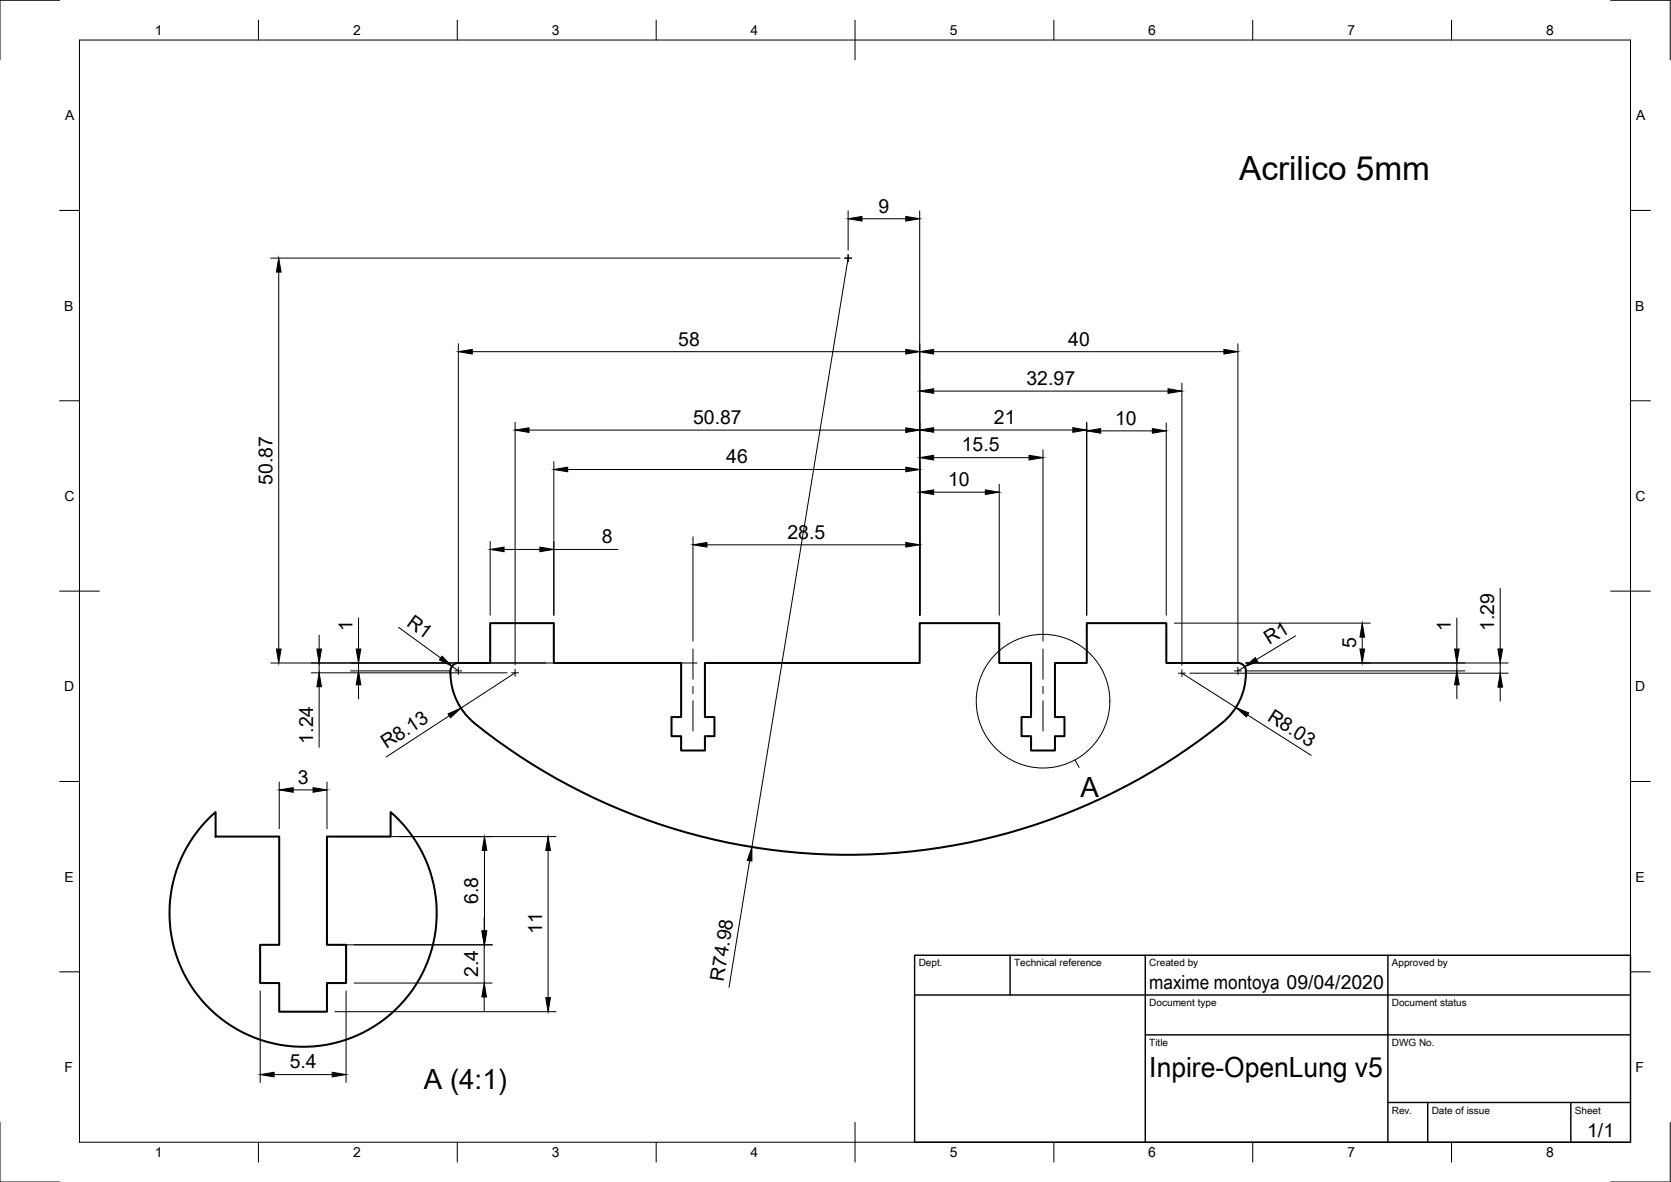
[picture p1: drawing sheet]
<svg xmlns="http://www.w3.org/2000/svg" width="420mm" height="297mm" viewBox="0 0 420 297" stroke-linecap="round" stroke-linejoin="round" font-family="sans-serif">
<!-- layer: Visible -->
<path d="M113.2 168.6v.6M113.3 169.2a16.3 16.3 0 0 0 5.9 12.5M115.3 166.6h8v-10h16v10h32v13.6h-2.5v4.8h2.5v3.6h5.9v-3.6h2.4v-4.8h-2.4v-13.6h54v-10h20v10h8v13.6h-2.3v4.8h2.3v3.6h6.1v-3.6h2.4v-4.8h-2.4v-13.6h8v-10h20v10h18a2.08 2.08 0 0 1 2 2.6 16.1 16.1 0 0 1-6 12.5 150 150 0 0 1-188.1 0M115.3 166.6a2 2 0 0 0-2 2M53 205.2l1.2-1.1v6.1h16v27.2h-4.8v9.6h4.8v7.2h12v-7.2h4.8v-9.6h-4.8v-27.2h16v-6.1a33.6 33.6 0 0 1 2.7 48.1 33.6 33.6 0 0 1-48.2 1.2 33.6 33.6 0 0 1 .3-48.2z" fill="none" stroke="#000" stroke-width=".51"/>
<!-- layer: Border -->
<g fill="none" stroke="#000" stroke-width=".25">
<path d="M15 .1h-15v15M20 10.1h390v276.9h-390zM65 5.1v5M115 5.1v5M165 5.1v5M215 5.1v10M265 5.1v5M315 5.1v5M365 5.1v5M405 .1h15v15M15 52.9h5M410 52.9h5"/>
<path d="M15 100.7h5M410 100.7h5M15 148.6h10M405 148.6h10M15 196.4h5M410 196.4h5M15 244.2h5M410 244.2h5M0 282.1v14.9h15M65 287v5M115 287v5M165 287v5"/>
<path d="M215 282.1v9.9M265 287v5M315 287v5M365 287v5M420 282.1v14.9h-15"/>
</g>
<!-- layer: TitleBlock -->
<path d="M230 240.1h180v46.9h-180zM230 250h180M254 240.1v9.9M288 240.1v46.9M349 240.1v46.9M288 260.1h122M349 277.1h61M359 277.1v9.9M395 277.1v9.9" fill="none" stroke="#000" stroke-width=".36"/>
<!-- layer: Center Lines -->
<g fill="none" stroke="#000" stroke-width=".25">
<path d="M212.4 64.9h1.7M213.3 64v1.8M114.4 168.6h1.7M115.3 167.7v1.8M128.6 169.1h1.8M129.5 168.2v1.8M174.2 163.1v7.6M174.2 172.5v1.8M174.2 176.1v7.6M262.3 163.1v7.6M262.3 172.5v1.8M262.3 176.1v7.6"/>
<path d="M296.3 169.2h1.8M297.2 168.3v1.8M310.3 168.6h1.8M311.3 167.7v1.8"/>
</g>
<!-- layer: Dimensions -->
<g fill="none" stroke="#000" stroke-width=".25">
<path d="M213.3 53v9.9M216.7 55h11.1M231.2 53v101.6M68.1 64.9h143.1M70.1 68.4v94.7M213.3 64.9l-24.2 148M115.3 86.4v80.2M118.7 88.4h109.1M234.8 88.4h72.9M234.8 98.3h58.9M297.2 96.3v70.9M311.3 86.4v80.2"/>
<path d="M129.5 106.1v61M133 108.1h94.8M139.3 116v38.6M142.7 118h85.1M234.8 108.1h34.9M234.8 115h23.9M262.3 113v48.1M273.2 106.1v48.5M276.8 108.3h13M293.2 106.3v48.3M123.3 136.1v18.5M126.7 138.1h9"/>
<path d="M139.3 138.1h16.1M174.2 134.9v26.2M177.8 136.9h50M234.8 123.7h13M251.2 121.7v32.9M80.2 159.6v3.5M90.1 155.3v7.8M100.2 157.7l10.6 7.7M295.3 156.6h49.2M325.8 159.8l-9.8 5.9M366.3 155.3v7.8M377.2 147.8v15.3"/>
<path d="M68.1 166.6h107.2M78.3 169.1h49.2M80.2 166.6v2.5M80.2 172.6v15.2M88.1 168.6h25.2M90.1 166.6v2M90.1 172.1v3.5M113 179.9l-15.9 10.3M113.6 167.4l1.7 1.2M129.5 169.1l-13.6 8.9M297.2 169.2l13.5 8.6M299.2 169.2h80"/>
<path d="M312.9 167.6l-1.6 1M313.2 166.6h66M313.2 168.6h55.1M313.7 179.7l16 10.1M342.5 160.1v3M366.3 166.6v2M366.3 172.1v3.5M377.2 166.6v2.6M377.2 172.7v3.5M70.2 196.5v11.7M73.7 198.5h5M82.2 196.5v11.7"/>
<path d="M84.2 210.2h55.6M121.8 213.7v20.2M137.8 213.7v37M188.5 216.3l-5.2 31.8M84.2 237.4h39.6M121.8 230.4v3.5M121.8 237.4v9.6M65.4 249v23M84.2 254.2h55.6M87 249v23M89 247h34.7M121.8 250.5v3.5"/>
<path d="M68.9 270.1h14.6"/>
</g>
<g fill="#000" stroke="#000" stroke-width=".25">
<path d="M213.3 55l3.4-.6v1.1zM227.8 54.4l3.4 .6-3.4 .5zM70.1 64.9l.6 3.5h-1.2zM115.3 88.4l3.4-.6v1.2zM227.8 87.8l3.4 .6-3.4 .6zM231.2 88.4l3.6-.6v1.2zM231.2 98.3l3.6-.6v1.2zM293.7 97.7l3.5 .6-3.5 .6zM307.7 87.8l3.6 .6-3.6 .6zM129.5 108.1l3.5-.6v1.2zM139.3 118l3.4-.6v1.2zM227.8 107.5l3.4 .6-3.4 .6z"/>
<path d="M227.8 117.4l3.4 .6-3.4 .6zM231.2 108.1l3.6-.6v1.1zM231.2 115l3.6-.6v1.2zM258.7 114.4l3.6 .6-3.6 .6zM269.7 107.5l3.5 .6-3.5 .5zM273.2 108.3l3.6-.6v1.2zM289.8 107.7l3.4 .6-3.4 .6zM123.3 138.1l3.4-.6v1.1zM135.7 137.5l3.6 .6-3.6 .5zM174.2 136.9l3.6-.6v1.2zM227.8 136.3l3.4 .6-3.4 .6zM231.2 123.7l3.6-.6v1.2z"/>
<path d="M247.8 123.1l3.4 .6-3.4 .6zM69.5 163.1h1.2l-.6 3.5zM79.7 163.1h1.1l-.6 3.5zM80.2 169.1l.6 3.5h-1.1zM90.1 168.6l.6 3.5h-1.1zM89.6 163.1h1.1l-.6 3.5zM111.1 164.9l2.5 2.5-3.1-1.6zM112.6 179.4l3.3-1.4-2.6 2.4zM310.7 177.8l3.3 1.4-.6 1zM312.9 167.6l2.7-2.3 .7 1zM341.9 163.1h1.2l-.6 3.5zM342.5 156.6l.6 3.5h-1.2z"/>
<path d="M366.3 168.6l.6 3.5h-1.2zM365.7 163.1h1.2l-.6 3.5zM377.2 169.2l.6 3.5h-1.2zM376.6 163.1h1.2l-.6 3.5zM70.2 198.5l3.5-.6v1.2zM78.7 197.9l3.5 .6-3.5 .6zM121.8 210.2l.6 3.5h-1.2zM137.8 210.2l.6 3.5h-1.2zM189.1 212.9v3.5l-1.2-.2zM121.2 233.9h1.1l-.5 3.5zM121.2 233.9h1.2l-.6 3.5zM121.8 247l.5 3.5h-1.1z"/>
<path d="M137.2 250.7h1.2l-.6 3.5zM65.4 270.1l3.5-.6v1.1zM83.5 269.5l3.5 .6-3.5 .5z"/>
</g>
<!-- layer: Annotations -->
<g fill="none" stroke="#000" stroke-width=".25">
<path d="M270.3 191l1 1.9"/>
<circle cx="262.3" cy="176.2" r="16.8"/>
</g>
<text font-size="8.4" x="311.6" y="45.2">Acrilico 5mm</text>
<g font-size="7">
<text x="271.7" y="200.3">A</text>
<text x="106.5" y="273.7">A (4:1)</text>
<text x="289" y="270.6">Inpire-OpenLung v5</text>
</g>
<g font-size="4.9">
<text x="220.9" y="53.4">9</text>
<text x="170.5" y="86.8">58</text>
<text x="268.6" y="86.8">40</text>
<text x="258.1" y="96.7">32.97</text>
<text x="174.3" y="106.5">50.87</text>
<text x="249.9" y="106.6">21</text>
<text x="280.4" y="106.7">10</text>
<text x="241.8" y="113.4">15.5</text>
<text x="182.6" y="116.4">46</text>
<text x="68.5" y="121.8" transform="rotate(-90 68.5 121.8)">50.87</text>
<text x="238.4" y="122.1">10</text>
<text x="151.4" y="136.5">8</text>
<text x="198" y="135.3">28.5</text>
<text x="88.6" y="158.6" transform="rotate(-90 88.6 158.6)">1</text>
<text x="102" y="157.1" transform="rotate(36 102 157.1)">R1</text>
<text x="364.8" y="158.6" transform="rotate(-90 364.8 158.6)">1</text>
<text x="375.7" y="158.6" transform="rotate(-90 375.7 158.6)">1.29</text>
<text x="319.1" y="162.1" transform="rotate(-31 319.1 162.1)">R1</text>
<text x="341" y="163" transform="rotate(-90 341 163)">5</text>
<text x="318.4" y="180.8" transform="rotate(32 318.4 180.8)">R8.03</text>
<text x="78.7" y="186.9" transform="rotate(-90 78.7 186.9)">1.24</text>
<text x="97.2" y="188.3" transform="rotate(-33 97.2 188.3)">R8.13</text>
<text x="74.9" y="196.9">3</text>
<text x="120.2" y="227.2" transform="rotate(-90 120.2 227.2)">6.8</text>
<text x="136.3" y="234.8" transform="rotate(-90 136.3 234.8)">11</text>
<text x="120.2" y="245.6" transform="rotate(-90 120.2 245.6)">2.4</text>
<text x="181.9" y="246.7" transform="rotate(-81 181.9 246.7)">R74.98</text>
<text x="289" y="248.5">maxime montoya 09/04/2020</text>
<text x="72.8" y="268.5">5.4</text>
<text x="399.1" y="285.7">1/1</text>
</g>
<g font-size="3.5">
<text x="39" y="8.8">1</text>
<text x="88.8" y="8.8">2</text>
<text x="138.8" y="8.8">3</text>
<text x="188.7" y="8.8">4</text>
<text x="238.8" y="8.8">5</text>
<text x="288.7" y="8.8">6</text>
<text x="338.8" y="8.8">7</text>
<text x="388.8" y="8.8">8</text>
<text x="16.4" y="30.2">A</text>
<text x="411.4" y="30.2">A</text>
<text x="16.2" y="78">B</text>
<text x="411.2" y="78">B</text>
<text x="16.2" y="125.9">C</text>
<text x="411.2" y="125.9">C</text>
<text x="16.2" y="173.7">D</text>
<text x="411.2" y="173.7">D</text>
<text x="16.2" y="221.6">E</text>
<text x="411.2" y="221.6">E</text>
<text x="16.2" y="269.4">F</text>
<text x="411.2" y="269.4">F</text>
<text x="39" y="290.8">1</text>
<text x="88.8" y="290.8">2</text>
<text x="138.8" y="290.8">3</text>
<text x="188.7" y="290.8">4</text>
<text x="238.8" y="290.8">5</text>
<text x="288.7" y="290.8">6</text>
<text x="338.8" y="290.8">7</text>
<text x="388.8" y="290.8">8</text>
</g>
<g font-size="2.5">
<text x="231" y="242.9">Dept.</text>
<text x="255" y="242.9">Technical reference</text>
<text x="289" y="242.9">Created by</text>
<text x="350" y="242.9">Approved by</text>
<text x="289" y="252.8">Document type</text>
<text x="350" y="252.8">Document status</text>
<text x="289" y="262.9">Title</text>
<text x="350" y="262.9">DWG No.</text>
<text x="350" y="279.9">Rev.</text>
<text x="360" y="279.9">Date of issue</text>
<text x="396" y="279.9">Sheet</text>
</g>
</svg>
